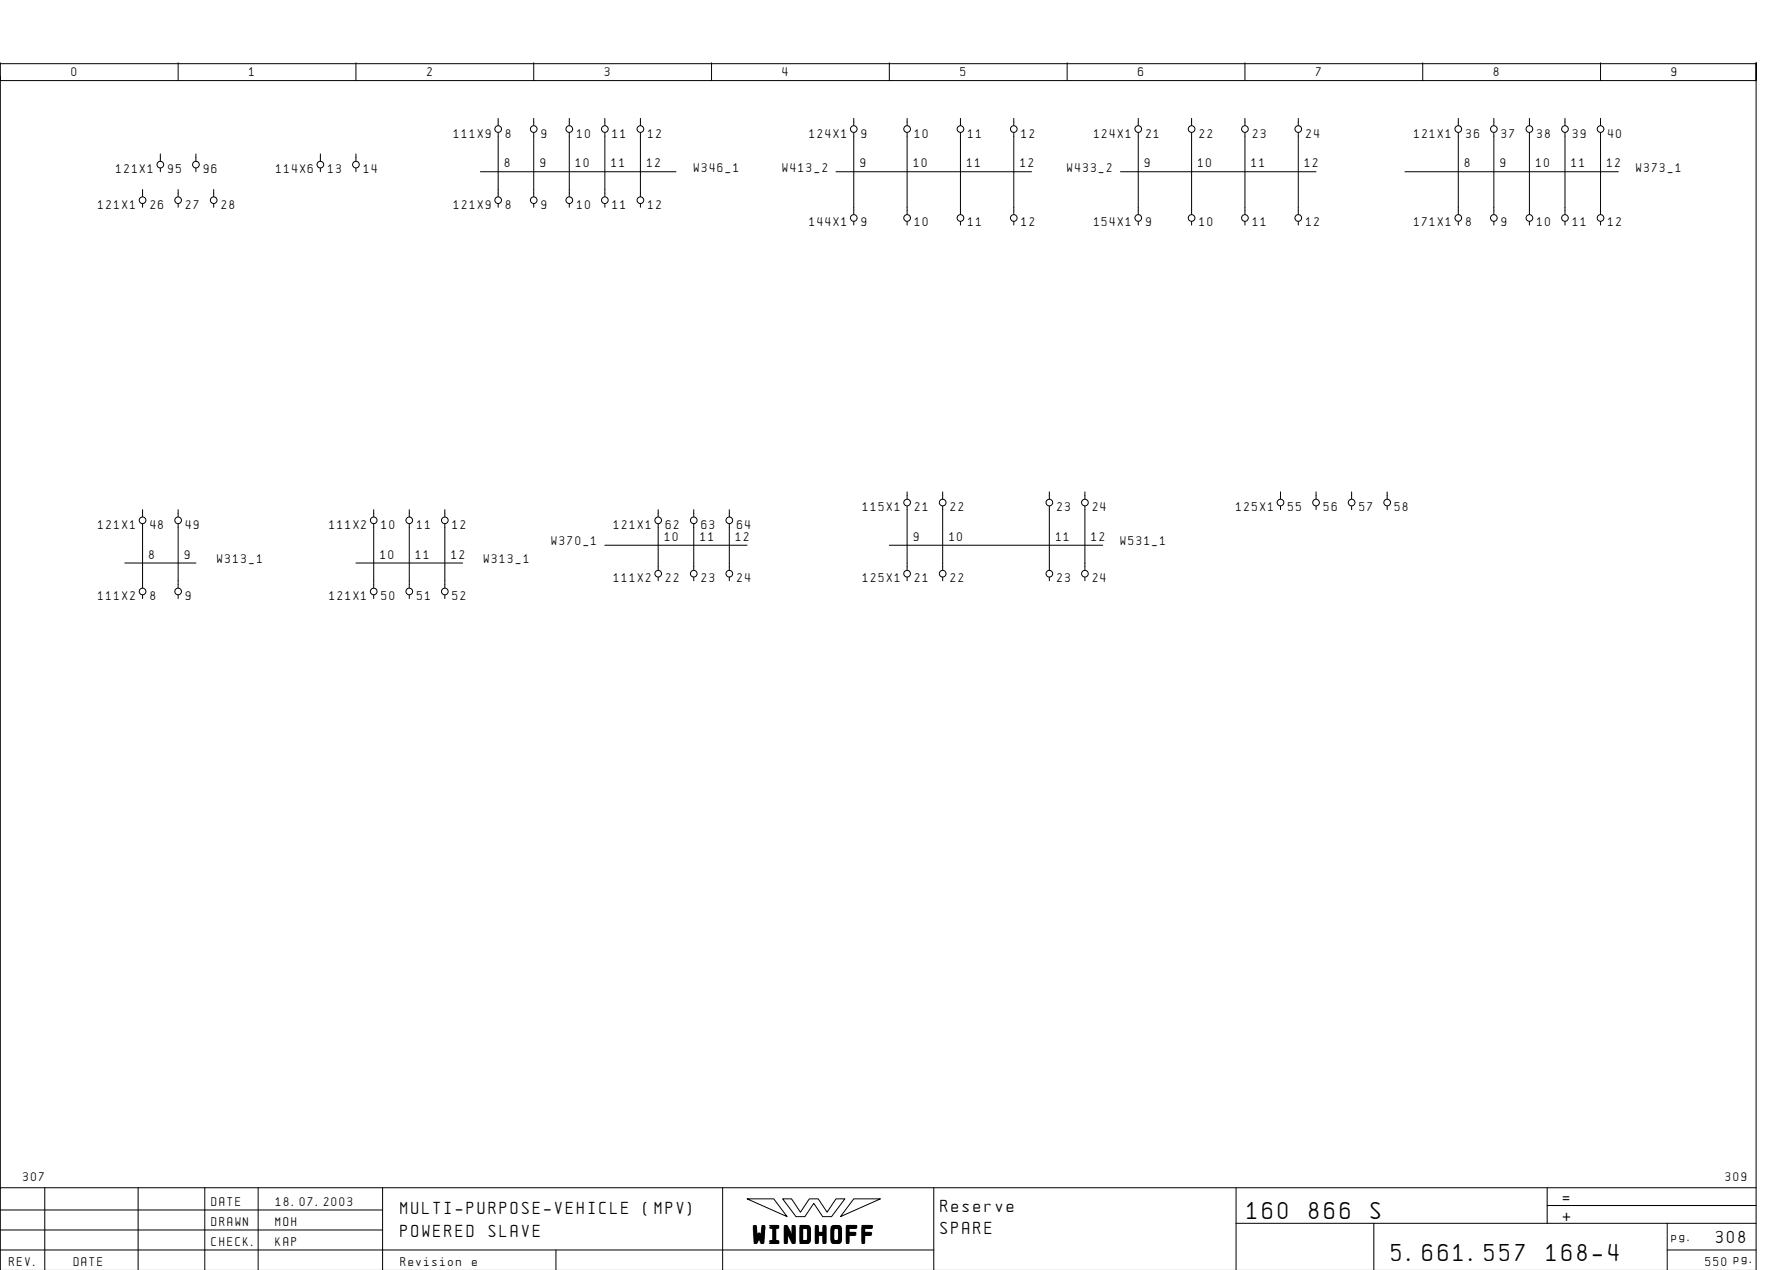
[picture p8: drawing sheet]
<svg xmlns="http://www.w3.org/2000/svg" width="399mm" height="286mm" viewBox="0 0 399 286" stroke-linecap="round" stroke-linejoin="round" font-family="sans-serif">
<g fill="none" stroke="#000" stroke-width=".22">
<path d="M.1 14.1v4h395v-4v271.6M.1 17.1v250M.1 14.3h395M40.1 14.1v4M80.1 14.1v4M120.1 14.1v4M160.1 14.1v4M200.1 14.1v4M240.1 14.1v4M280.1 14.1v4M320.1 14.1v4M360.1 14.1v4"/>
<path d="M36.1 34.6v1.6M36.1 37.8v.8M44.1 34.6v1.6M44.1 37.8v.8M72.1 34.6v1.6M72.1 37.8v.8M80.1 34.6v1.6M80.1 37.8v.8M108.1 38.6h44M112.1 26.6v1.6M112.1 29.8v14.4M120.1 26.6v1.6"/>
<path d="M120.1 29.8v14.4M128.1 26.6v1.6M128.1 29.8v14.4M136.1 26.6v1.6M136.1 29.8v14.4M144.1 26.6v1.6M144.1 29.8v14.4M188.1 38.6h44M192.1 26.6v1.6M192.1 29.8v18.4M204.1 26.6v1.6M204.1 29.8v18.4"/>
<path d="M216.1 26.6v1.6M216.1 29.8v18.4M228.1 26.6v1.6M228.1 29.8v18.4M252.1 38.6h44M256.1 26.6v1.6M256.1 29.8v18.4M268.1 26.6v1.6M268.1 29.8v18.4M280.1 26.6v1.6M280.1 29.8v18.4M292.1 26.6v1.6"/>
<path d="M292.1 29.8v18.4M316.1 38.6h48M328.1 26.6v1.6M328.1 29.8v18.4M336.1 26.6v1.6M336.1 29.8v18.4M344.1 26.6v1.6M344.1 29.8v18.4M352.1 26.6v1.6M352.1 29.8v18.4M360.1 26.6v1.6M360.1 29.8v18.4"/>
<path d="M32.1 42.6v1.6M32.1 45.8v.8M40.1 42.6v1.6M40.1 45.8v.8M48.1 42.6v1.6M48.1 45.8v.8M112.1 45.8v.8M120.1 45.8v.8M128.1 45.8v.8M136.1 45.8v.8M144.1 45.8v.8M192.1 49.8v.8"/>
<path d="M204.1 49.8v.8M216.1 49.8v.8M228.1 49.8v.8M256.1 49.8v.8M268.1 49.8v.8M280.1 49.8v.8M292.1 49.8v.8M328.1 49.8v.8M336.1 49.8v.8M344.1 49.8v.8M352.1 49.8v.8M360.1 49.8v.8"/>
<path d="M32.1 114.6v1.6M32.1 117.8v14.4M40.1 114.6v1.6M40.1 117.8v14.4M84.1 114.6v1.6M84.1 117.8v14.4M92.1 114.6v1.6M92.1 117.8v14.4M100.1 114.6v1.6M100.1 117.8v14.4M148.1 114.6v1.6M148.1 117.8v10.4"/>
<path d="M156.1 114.6v1.6M156.1 117.8v10.4M164.1 114.6v1.6M164.1 117.8v10.4M204.1 110.6v1.6M204.1 113.8v14.4M212.1 110.6v1.6M212.1 113.8v14.4M236.1 110.6v1.6M236.1 113.8v14.4M244.1 110.6v1.6M244.1 113.8v14.4"/>
<path d="M288.1 110.6v1.6M288.1 113.8v.8M296.1 110.6v1.6M296.1 113.8v.8M304.1 110.6v1.6M304.1 113.8v.8M312.1 110.6v1.6M312.1 113.8v.8M28.1 126.6h16M32.1 133.8v.8M40.1 133.8v.8M80.1 126.6h24"/>
<path d="M84.1 133.8v.8M92.1 133.8v.8M100.1 133.8v.8M136.1 122.6h32M148.1 129.8v.8M156.1 129.8v.8M164.1 129.8v.8M200.1 122.6h48M204.1 129.8v.8M212.1 129.8v.8M236.1 129.8v.8M244.1 129.8v.8"/>
<path d="M10.1 267.1v18.5M31.1 267.1v18.5M46.1 267.1v18.6M58.1 267.1v18.6M86.1 272.1h-86M86.1 276.6h-86M86.1 267.1v18.6M162.6 267.1v18.6M168.1 269.6h6l3 4zM176.1 269.6h2l2 3 2-3h2l2 3 2-3h2l-3 4h-2l-2-3-2 3h-2zM192.1 269.6h6l-9 4zM210.1 267.1v18.6"/>
<path d="M278.1 275.1h117M278.1 267.1v18.6M309.1 275.1v10.6M348.1 271.1h47M348.1 267.1v8M375.1 275.1v10.6M395.1 267.1h-395v18.6M125.1 281.1v4.6M210.1 281.1h-210M375.1 281.1h20"/>
<circle cx="36.1" cy="37" r=".75"/>
<circle cx="44.1" cy="37" r=".75"/>
<circle cx="72.1" cy="37" r=".75"/>
<circle cx="80.1" cy="37" r=".75"/>
<circle cx="112.1" cy="29" r=".75"/>
<circle cx="120.1" cy="29" r=".75"/>
<circle cx="128.1" cy="29" r=".75"/>
<circle cx="136.1" cy="29" r=".75"/>
<circle cx="144.1" cy="29" r=".75"/>
<circle cx="192.1" cy="29" r=".75"/>
<circle cx="204.1" cy="29" r=".75"/>
<circle cx="216.1" cy="29" r=".75"/>
<circle cx="228.1" cy="29" r=".75"/>
<circle cx="256.1" cy="29" r=".75"/>
<circle cx="268.1" cy="29" r=".75"/>
<circle cx="280.1" cy="29" r=".75"/>
<circle cx="292.1" cy="29" r=".75"/>
<circle cx="328.1" cy="29" r=".75"/>
<circle cx="336.1" cy="29" r=".75"/>
<circle cx="344.1" cy="29" r=".75"/>
<circle cx="352.1" cy="29" r=".75"/>
<circle cx="360.1" cy="29" r=".75"/>
<circle cx="32.1" cy="45" r=".75"/>
<circle cx="40.1" cy="45" r=".75"/>
<circle cx="48.1" cy="45" r=".75"/>
<circle cx="112.1" cy="45" r=".75"/>
<circle cx="120.1" cy="45" r=".75"/>
<circle cx="128.1" cy="45" r=".75"/>
<circle cx="136.1" cy="45" r=".75"/>
<circle cx="144.1" cy="45" r=".75"/>
<circle cx="192.1" cy="49" r=".75"/>
<circle cx="204.1" cy="49" r=".75"/>
<circle cx="216.1" cy="49" r=".75"/>
<circle cx="228.1" cy="49" r=".75"/>
<circle cx="256.1" cy="49" r=".75"/>
<circle cx="268.1" cy="49" r=".75"/>
<circle cx="280.1" cy="49" r=".75"/>
<circle cx="292.1" cy="49" r=".75"/>
<circle cx="328.1" cy="49" r=".75"/>
<circle cx="336.1" cy="49" r=".75"/>
<circle cx="344.1" cy="49" r=".75"/>
<circle cx="352.1" cy="49" r=".75"/>
<circle cx="360.1" cy="49" r=".75"/>
<circle cx="32.1" cy="117" r=".75"/>
<circle cx="40.1" cy="117" r=".75"/>
<circle cx="84.1" cy="117" r=".75"/>
<circle cx="92.1" cy="117" r=".75"/>
<circle cx="100.1" cy="117" r=".75"/>
<circle cx="148.1" cy="117" r=".75"/>
<circle cx="156.1" cy="117" r=".75"/>
<circle cx="164.1" cy="117" r=".75"/>
<circle cx="204.1" cy="113" r=".75"/>
<circle cx="212.1" cy="113" r=".75"/>
<circle cx="236.1" cy="113" r=".75"/>
<circle cx="244.1" cy="113" r=".75"/>
<circle cx="288.1" cy="113" r=".75"/>
<circle cx="296.1" cy="113" r=".75"/>
<circle cx="304.1" cy="113" r=".75"/>
<circle cx="312.1" cy="113" r=".75"/>
<circle cx="32.1" cy="133" r=".75"/>
<circle cx="40.1" cy="133" r=".75"/>
<circle cx="84.1" cy="133" r=".75"/>
<circle cx="92.1" cy="133" r=".75"/>
<circle cx="100.1" cy="133" r=".75"/>
<circle cx="148.1" cy="129" r=".75"/>
<circle cx="156.1" cy="129" r=".75"/>
<circle cx="164.1" cy="129" r=".75"/>
<circle cx="204.1" cy="129" r=".75"/>
<circle cx="212.1" cy="129" r=".75"/>
<circle cx="236.1" cy="129" r=".75"/>
<circle cx="244.1" cy="129" r=".75"/>
</g>
<g font-size="4.4">
<text x="280.6" y="274.1">160</text>
<text x="294.5" y="274.1">866</text>
<text x="308.4" y="274.1">S</text>
<text x="169.5" y="279.3">WINDHOFF</text>
<text x="313.1" y="283.6">5.661.557</text>
<text x="347.9" y="283.6">168-4</text>
</g>
<g font-size="3.1">
<text x="90.1" y="273.1">MULTI-PURPOSE-VEHICLE</text>
<text x="144.8" y="273.1">(MPV)</text>
<text x="211.6" y="272.6">Reserve</text>
<text x="351.6" y="270.6">=</text>
<text x="351.6" y="274.6">+</text>
<text x="90.1" y="278.1">POWERED</text>
<text x="110" y="278.1">SLAVE</text>
<text x="211.6" y="277.6">SPARE</text>
<text x="386.1" y="279.6">308</text>
</g>
<g font-size="2.3">
<text x="16.1" y="17.1">0</text>
<text x="56.1" y="17.1">1</text>
<text x="96.1" y="17.1">2</text>
<text x="136.1" y="17.1">3</text>
<text x="176.1" y="17.1">4</text>
<text x="216.1" y="17.1">5</text>
<text x="256.1" y="17.1">6</text>
<text x="296.1" y="17.1">7</text>
<text x="336.1" y="17.1">8</text>
<text x="376.1" y="17.1">9</text>
<text x="102.1" y="30.9">111X9</text>
<text x="113.8" y="30.9">8</text>
<text x="121.8" y="30.9">9</text>
<text x="129.8" y="30.9">10</text>
<text x="137.8" y="30.9">11</text>
<text x="145.8" y="30.9">12</text>
<text x="182.1" y="30.9">124X1</text>
<text x="193.8" y="30.9">9</text>
<text x="205.8" y="30.9">10</text>
<text x="217.8" y="30.9">11</text>
<text x="229.8" y="30.9">12</text>
<text x="246.1" y="30.9">124X1</text>
<text x="257.8" y="30.9">21</text>
<text x="269.8" y="30.9">22</text>
<text x="281.8" y="30.9">23</text>
<text x="293.8" y="30.9">24</text>
<text x="318.1" y="30.9">121X1</text>
<text x="329.8" y="30.9">36</text>
<text x="337.8" y="30.9">37</text>
<text x="345.8" y="30.9">38</text>
<text x="353.8" y="30.9">39</text>
<text x="361.8" y="30.9">40</text>
<text x="26.1" y="38.9">121X1</text>
<text x="37.8" y="38.9">95</text>
<text x="45.8" y="38.9">96</text>
<text x="62.1" y="38.9">114X6</text>
<text x="73.8" y="38.9">13</text>
<text x="81.8" y="38.9">14</text>
<text x="113.6" y="37.6">8</text>
<text x="121.6" y="37.6">9</text>
<text x="129.6" y="37.6">10</text>
<text x="137.6" y="37.6">11</text>
<text x="145.6" y="37.6">12</text>
<text x="156.1" y="38.6">W346_1</text>
<text x="176.1" y="38.6">W413_2</text>
<text x="193.6" y="37.6">9</text>
<text x="205.6" y="37.6">10</text>
<text x="217.6" y="37.6">11</text>
<text x="229.6" y="37.6">12</text>
<text x="240.1" y="38.6">W433_2</text>
<text x="257.6" y="37.6">9</text>
<text x="269.6" y="37.6">10</text>
<text x="281.6" y="37.6">11</text>
<text x="293.6" y="37.6">12</text>
<text x="329.6" y="37.6">8</text>
<text x="337.6" y="37.6">9</text>
<text x="345.6" y="37.6">10</text>
<text x="353.6" y="37.6">11</text>
<text x="361.6" y="37.6">12</text>
<text x="368.1" y="38.6">W373_1</text>
<text x="22.1" y="46.9">121X1</text>
<text x="33.8" y="46.9">26</text>
<text x="41.8" y="46.9">27</text>
<text x="49.8" y="46.9">28</text>
<text x="102.1" y="46.9">121X9</text>
<text x="113.8" y="46.9">8</text>
<text x="121.8" y="46.9">9</text>
<text x="129.8" y="46.9">10</text>
<text x="137.8" y="46.9">11</text>
<text x="145.8" y="46.9">12</text>
<text x="182.1" y="50.9">144X1</text>
<text x="193.8" y="50.9">9</text>
<text x="205.8" y="50.9">10</text>
<text x="217.8" y="50.9">11</text>
<text x="229.8" y="50.9">12</text>
<text x="246.1" y="50.9">154X1</text>
<text x="257.8" y="50.9">9</text>
<text x="269.8" y="50.9">10</text>
<text x="281.8" y="50.9">11</text>
<text x="293.8" y="50.9">12</text>
<text x="318.1" y="50.9">171X1</text>
<text x="329.8" y="50.9">8</text>
<text x="337.8" y="50.9">9</text>
<text x="345.8" y="50.9">10</text>
<text x="353.8" y="50.9">11</text>
<text x="361.8" y="50.9">12</text>
<text x="22.1" y="118.9">121X1</text>
<text x="33.8" y="118.9">48</text>
<text x="41.8" y="118.9">49</text>
<text x="74.1" y="118.9">111X2</text>
<text x="85.8" y="118.9">10</text>
<text x="93.8" y="118.9">11</text>
<text x="101.8" y="118.9">12</text>
<text x="138.1" y="118.9">121X1</text>
<text x="149.8" y="118.9">62</text>
<text x="157.8" y="118.9">63</text>
<text x="165.8" y="118.9">64</text>
<text x="194.1" y="114.9">115X1</text>
<text x="205.8" y="114.9">21</text>
<text x="213.8" y="114.9">22</text>
<text x="237.8" y="114.9">23</text>
<text x="245.8" y="114.9">24</text>
<text x="278.1" y="114.9">125X1</text>
<text x="289.8" y="114.9">55</text>
<text x="297.8" y="114.9">56</text>
<text x="305.8" y="114.9">57</text>
<text x="313.8" y="114.9">58</text>
<text x="33.6" y="125.6">8</text>
<text x="41.6" y="125.6">9</text>
<text x="85.6" y="125.6">10</text>
<text x="93.6" y="125.6">11</text>
<text x="101.6" y="125.6">12</text>
<text x="124.1" y="122.6">W370_1</text>
<text x="149.6" y="121.6">10</text>
<text x="157.6" y="121.6">11</text>
<text x="165.6" y="121.6">12</text>
<text x="205.6" y="121.6">9</text>
<text x="213.6" y="121.6">10</text>
<text x="237.6" y="121.6">11</text>
<text x="245.6" y="121.6">12</text>
<text x="252.1" y="122.6">W531_1</text>
<text x="48.9" y="126.7">W313_1</text>
<text x="108.9" y="126.7">W313_1</text>
<text x="138.1" y="130.9">111X2</text>
<text x="149.8" y="130.9">22</text>
<text x="157.8" y="130.9">23</text>
<text x="165.8" y="130.9">24</text>
<text x="194.1" y="130.9">125X1</text>
<text x="205.8" y="130.9">21</text>
<text x="213.8" y="130.9">22</text>
<text x="237.8" y="130.9">23</text>
<text x="245.8" y="130.9">24</text>
<text x="22.1" y="134.9">111X2</text>
<text x="33.8" y="134.9">8</text>
<text x="41.8" y="134.9">9</text>
<text x="74.1" y="134.9">121X1</text>
<text x="85.8" y="134.9">50</text>
<text x="93.8" y="134.9">51</text>
<text x="101.8" y="134.9">52</text>
<text x="5.2" y="265.6">307</text>
<text x="388.2" y="265.6">309</text>
<text x="47.6" y="271.1">DATE</text>
<text x="47.6" y="275.6">DRAWN</text>
<text x="62" y="275.6">MOH</text>
<text x="62.1" y="271.1">18.07.2003</text>
<text x="47.6" y="280.1">CHECK.</text>
<text x="62" y="280.1">KAP</text>
<text x="376.1" y="279.1">pg.</text>
<text x="2.1" y="284.6">REV.</text>
<text x="16.6" y="284.6">DATE</text>
<text x="90.1" y="284.6">Revision</text>
<text x="106.2" y="284.6">e</text>
<text x="383.7" y="284.6">550 pg.</text>
</g>
</svg>
